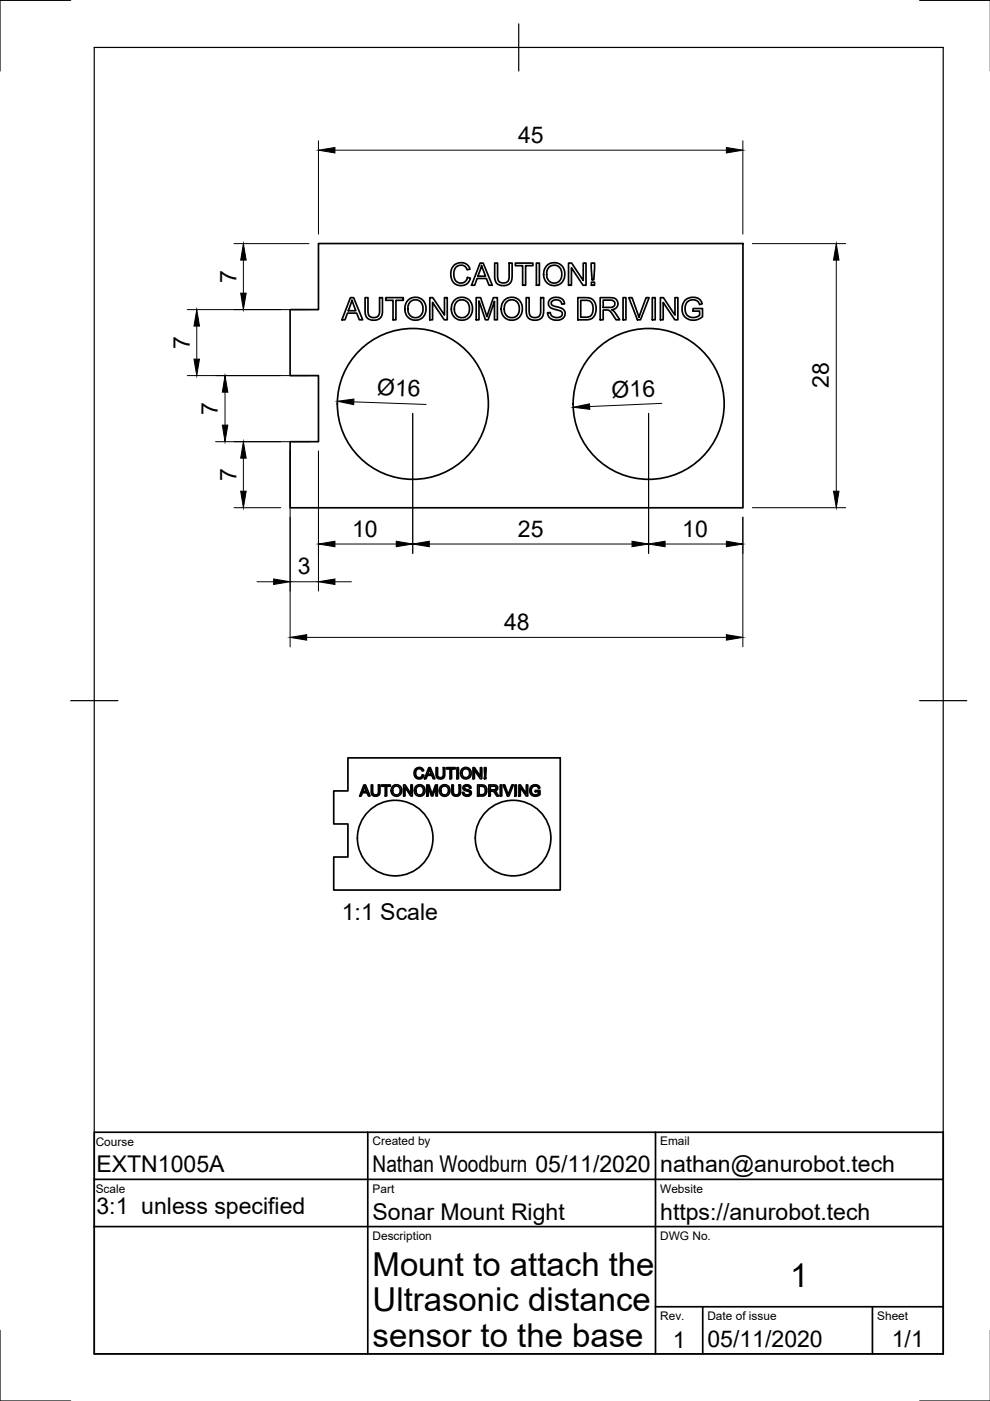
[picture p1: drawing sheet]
<svg xmlns="http://www.w3.org/2000/svg" width="210mm" height="297mm" viewBox="0 0 210 297" stroke-linecap="round" stroke-linejoin="round" font-family="sans-serif">
<!-- layer: Visible -->
<g fill="none" stroke="#000" stroke-width=".36">
<path d="M67.5 51.6h90v56.1h-96v-14.1h6v-14h-6v-14h6zM96.1 56.4l.3-.3a2.03 2.03 0 0 1 3.3 1l-.7 .1-.3-.6a1.46 1.46 0 0 0-2.3 .6 2.04 2.04 0 0 0 .9 2.8h.1a1.4 1.4 0 0 0 1.7-1.2l.6 .2-.1 .3a2.14 2.14 0 0 1-2.6 1.1 2.14 2.14 0 0 1-1.4-2.5l.1-.7zM101.8 55.8h.6l2 4.7h-.7l-.6-1.5h-1.9l-.6 1.5h-.6zM102.1 56.3l.8 2.3h-1.6zM104.9 55.8h.6v2.9a1.23 1.23 0 0 0 1.4 1.3 1.23 1.23 0 0 0 1-1.5v-2.7h.7l-.1 3.3a1.85 1.85 0 0 1-2.1 1.5 1.85 1.85 0 0 1-1.5-2.1zM109.3 55.8h3.7v.5h-1.6v4.2h-.6v-4.2h-1.5zM113.7 55.8h.7v4.7h-.7zM115.9 56.4l.3-.3a2.33 2.33 0 0 1 2.8 .2 2.33 2.33 0 0 1 .6 2.8 2.29 2.29 0 0 1-3 1.3 2.29 2.29 0 0 1-1.3-3zM116.4 56.7a1.69 1.69 0 0 1 2.1-.2 1.69 1.69 0 0 1 .6 2 1.63 1.63 0 0 1-2 1.5 1.63 1.63 0 0 1-1.2-2.1l.1-.6zM120.5 55.8h.7l2.5 3.7v-3.7h.5v4.7h-.6l-2.4-3.7v3.7h-.7zM125.3 55.8h.8l-.2 3.5h-.4zM125.4 59.8h.6v.7h-.6z"/>
<path d="M74.3 63.1h.7l1.9 4.7h-.7l-.6-1.4h-1.9l-.5 1.4h-.7zM74.6 63.6l.8 2.3h-1.5zM77.4 63.1h.6v2.7a1.26 1.26 0 0 0 .8 1.5 1.26 1.26 0 0 0 1.6-.6l.1-3.6h.6l-.1 3.4a1.88 1.88 0 0 1-1.6 1.4 1.88 1.88 0 0 1-1.9-1l-.1-.6zM81.8 63.1h3.7v.6h-1.6v4.1h-.6v-4.1h-1.5zM86.5 63.7l.8-.6a2.4 2.4 0 0 1 3 2.3 2.4 2.4 0 0 1-2.9 2.4l-.2-.1a2.6 2.6 0 0 1-.7-4zM87 64a1.68 1.68 0 0 1 2-.1 1.68 1.68 0 0 1 .7 2 1.63 1.63 0 0 1-2 1.4 1.63 1.63 0 0 1-1.2-2.1l.1-.5zM91.1 63.1h.7l2.4 3.7v-3.7h.6v4.7h-.6l-2.5-3.7v3.7h-.6zM96.3 63.7l.9-.6a2.44 2.44 0 0 1 2.9 1.7 2.44 2.44 0 0 1-1.5 3l-.3 .1a2.37 2.37 0 0 1-2.4-3.5zM96.8 64a1.68 1.68 0 0 1 2.1-.1 1.68 1.68 0 0 1 .6 2 1.63 1.63 0 0 1-1.9 1.4 1.63 1.63 0 0 1-1.3-2.1l.1-.6zM101 63.1h.9l1.3 4 1.4-4h.9v4.7h-.7v-3.9l-1.3 3.9h-.6l-1.3-4v4h-.6zM106.9 63.7l.8-.6a2.44 2.44 0 0 1 3 1.7 2.44 2.44 0 0 1-1.5 3l-.3 .1a2.37 2.37 0 0 1-2.5-3.5zM107.4 64a1.68 1.68 0 0 1 2.1-.1 1.68 1.68 0 0 1 .6 2 1.63 1.63 0 0 1-2 1.4 1.63 1.63 0 0 1-1.2-2.1l.1-.5z"/>
<path d="M111.6 63.1h.6v2.7a1.27 1.27 0 0 0 .7 1.5 1.27 1.27 0 0 0 1.6-.5l.1-.6v-3.1h.7l-.1 3.3a1.85 1.85 0 0 1-2.1 1.5 1.85 1.85 0 0 1-1.5-2.1zM116.6 63.5l.9-.4h1.1a1.4 1.4 0 0 1 1.1 1.3l-.6 .1a1.17 1.17 0 0 0-1.1-.9 1.17 1.17 0 0 0-1.1 .7 .96 .96 0 0 0 1.1 .7 1.93 1.93 0 0 1 1.8 1v.2a1.67 1.67 0 0 1-2.4 1.6h-.1a1.51 1.51 0 0 1-1.2-1.5h.6a1.38 1.38 0 0 0 1.1 1 1.38 1.38 0 0 0 1.4-.7v-.2a1.33 1.33 0 0 0-1.4-.8 1.59 1.59 0 0 1-1.5-1v-.5zM122.5 63.1h1.8a2.03 2.03 0 0 1 2.1 2.3 2.02 2.02 0 0 1-2.2 2.4h-1.7zM123.1 63.7h1a1.52 1.52 0 0 1 1.7 2 1.45 1.45 0 0 1-1.7 1.6h-1zM127.3 63.1h2a1.43 1.43 0 0 1 1.5 .5l.2 .5a1.28 1.28 0 0 1-1.3 1.6l.6 .5 1.1 1.6h-.8l-.6-1a1.44 1.44 0 0 0-1.4-1.1h-.7v2.1h-.6zM127.9 63.6l2 .1a.73 .73 0 0 1 .5 .7 .73 .73 0 0 1-.5 .7l-2 .1zM132.1 63.1h.6v4.7h-.6zM133.3 63.1h.7l1.5 4.2 1.5-4.2h.6l-1.8 4.7h-.7zM138.3 63.1h.6v4.7h-.6zM140 63.1h.7l2.4 3.7v-3.7h.6v4.7h-.6l-2.5-3.7v3.7h-.6zM145.2 63.7l.2-.2a2.15 2.15 0 0 1 3.5 .9l-.6 .2a1.59 1.59 0 0 0-1.8-1 1.59 1.59 0 0 0-1.3 1.7l.2 .9a1.82 1.82 0 0 0 2.9 .7v-.9h-1.3v-.6h1.9v1.8l-.9 .5-.6 .2a2.48 2.48 0 0 1-2.6-1.3 2.48 2.48 0 0 1 .4-2.9zM73.8 160.7h45v28h-48v-7h3v-7h-3v-7h3z"/>
<path d="M77.2 166.4h.3l1 2.4h-.4l-.3-.7h-1l-.2 .7h-.3zM77.3 166.7l.4 1.1h-.8zM78.7 166.4h.3v1.4a.63 .63 0 0 0 .6 .7 .63 .63 0 0 0 .6-.7v-1.4h.4v1.4a.93 .93 0 0 1-1 1 .93 .93 0 0 1-.9-1zM80.9 166.4h1.9v.3h-.8v2.1h-.3v-2.1h-.8zM83.2 166.7a1.17 1.17 0 0 1 1.7 .1 1.17 1.17 0 0 1-.2 1.7 1.17 1.17 0 0 1-1.6-.3l-.1-.9zM83.5 166.9l.3-.2a.9 .9 0 0 1 1.1 1.1 .9 .9 0 0 1-1.5 .4l-.2-.8zM85.6 166.4h.3l1.2 1.9v-1.9h.3v2.4h-.3l-1.2-1.9v1.9h-.3zM88.1 163.1l.4-.3a.96 .96 0 0 1 1.3 .6l-.3 .1a.77 .77 0 0 0-1-.4 .77 .77 0 0 0-.4 1 .72 .72 0 0 0 .7 .8 .72 .72 0 0 0 .8-.6l.3 .1-.2 .4a1.15 1.15 0 0 1-1.6 .1 1.15 1.15 0 0 1-.2-1.5zM88.2 166.7a1.16 1.16 0 0 1 1.6 .1 1.16 1.16 0 0 1-.1 1.6 1.16 1.16 0 0 1-1.6 0 1.37 1.37 0 0 1 .1-1.7zM88.4 166.9l.3-.2a.9 .9 0 0 1 1.1 1 .9 .9 0 0 1-1.4 .6l-.2-.5v-.4zM90.5 166.4h.5l.6 2 .7-2h.4v2.4h-.3v-2l-.6 2h-.3l-.7-2v2h-.3zM90.9 162.8h.3l1 2.3h-.4l-.2-.7h-1l-.3 .7h-.3z"/>
<path d="M91.1 163l.4 1.1h-.8zM92.5 162.8h.3v1.3a.63 .63 0 0 0 .6 .8 .63 .63 0 0 0 .6-.8v-1.3h.3v1.3a.93 .93 0 0 1-.9 1 .93 .93 0 0 1-.9-1zM93.5 166.7a1.16 1.16 0 0 1 1.6 .1 1.16 1.16 0 0 1-.1 1.6 1.16 1.16 0 0 1-1.6 0 1.37 1.37 0 0 1 .1-1.7zM93.7 166.9l.3-.2a.9 .9 0 0 1 1.1 1 .9 .9 0 0 1-1.4 .6l-.2-.5v-.4zM94.7 162.8h1.8v.2h-.8v2.1h-.3v-2.1h-.7zM95.8 166.4h.3v1.4a.63 .63 0 0 0 .6 .7 .63 .63 0 0 0 .6-.7v-1.4h.3v1.4a.93 .93 0 0 1-.9 1 .93 .93 0 0 1-.9-1zM96.9 162.8h.3v2.3h-.3zM98 163.1a1.16 1.16 0 0 1 1.7 .1 1.16 1.16 0 0 1-.3 1.7 1.16 1.16 0 0 1-1.7-.5v-.8zM98.2 163.2l.3-.2a.92 .92 0 0 1 1.1 .9 .92 .92 0 0 1-1.2 .9l-.4-.6v-.6zM98.3 166.6l.5-.2a.85 .85 0 0 1 1.1 .7h-.3a.53 .53 0 0 0-.6-.5 .53 .53 0 0 0-.5 .6l.3 .1a.94 .94 0 0 1 1.1 1 .99 .99 0 0 1-1 .5 .99 .99 0 0 1-.8-.8h.3v.3l.4 .2 .7-.1 .1-.2v-.3l-.7-.2a.66 .66 0 0 1-.7-.3 .66 .66 0 0 1 .1-.8zM100.3 162.8h.3l1.3 1.8v-1.8h.3v2.3h-.4l-1.2-1.8v1.8h-.3zM101.3 166.4h.8a1.18 1.18 0 0 1 1.1 1.2 1.18 1.18 0 0 1-1.1 1.2h-.8z"/>
<path d="M101.6 166.7h.5a.9 .9 0 0 1 .8 .9 .9 .9 0 0 1-.8 .9h-.5zM102.7 162.8h.4l-.1 1.7h-.2zM102.7 164.8h.3v.3h-.3zM103.7 166.4h1a.66 .66 0 0 1 .8 .6 .66 .66 0 0 1-.6 .7l.8 1.1h-.4l-.5-.8-.3-.3h-.6v1.1h-.2zM103.9 166.7h.8a.41 .41 0 0 1 .5 .4 .41 .41 0 0 1-.6 .4h-.7zM106.1 166.4h.3v2.4h-.3zM106.7 166.4h.3l.8 2.1 .7-2.1h.3l-.9 2.4h-.3zM109.2 166.4h.3v2.4h-.3zM110 166.4h.3l1.3 1.9v-1.9h.3v2.4h-.3l-1.3-1.9v1.9h-.3zM112.6 166.7l.7-.3a.92 .92 0 0 1 1.2 .7l-.3 .1-.3-.5h-.5a.95 .95 0 0 0-.7 1.3 .95 .95 0 0 0 1.5 .3v-.4h-.7v-.3h1v.9a1.27 1.27 0 0 1-1.8 0 1.27 1.27 0 0 1-.1-1.8z"/>
<circle cx="87.5" cy="85.6" r="16"/>
<circle cx="137.5" cy="85.6" r="16"/>
<circle cx="83.8" cy="177.7" r="8"/>
<circle cx="108.8" cy="177.7" r="8"/>
</g>
<!-- layer: Border -->
<path d="M15 .1h-15v15M20 10.1h180v276.9h-180zM110 5.1v10M195 .1h15M15 148.6h10M195 148.6h10M0 282.1v14.9h15M195 297h15" fill="none" stroke="#000" stroke-width=".25"/>
<!-- layer: TitleBlock -->
<path d="M20 240.1h180v46.9h-180zM20 250h180M78 240.1v46.9M139 240.1v46.9M20 260.1h180M139 277.1h61M149 277.1v9.9M185 277.1v9.9" fill="none" stroke="#000" stroke-width=".36"/>
<!-- layer: Dimensions -->
<g fill="none" stroke="#000" stroke-width=".21">
<path d="M67.5 29.9v19.7M71 31.8h83M157.5 29.9v19.7M49.6 51.7h15.9M51.6 55.1v7.1M159.5 51.7h19.8M177.3 55.1v49M39.7 65.6h25.8M39.7 79.6h25.8M41.7 69.1v7M45.7 93.6h19.8M47.7 83.1v7"/>
<path d="M51.6 97.1v7M61.5 95.6v41.5M67.5 95.6v29.7M75 85.2l15.3 .6M87.5 87.6v29.7M137.5 87.6v29.7M140.3 85.5l-15.3 .7M49.6 107.6h9.9M71 115.3h13M91 115.3h43M141 115.3h13M157.5 109.7v27.4"/>
<path d="M159.5 107.6h19.8M54.5 123.3h3.5M61.5 123.3h6M65 135.1h89M71 123.3h3.5"/>
</g>
<g fill="#000" stroke="#000" stroke-width=".21">
<path d="M67.5 31.8l3.5-.5v1.1zM154 31.3l3.5 .5-3.5 .6zM51.6 51.7l.6 3.4h-1.2zM177.3 51.7l.6 3.4h-1.2zM41.7 65.6l.6 3.5h-1.2zM41.1 76.1h1.2l-.6 3.5zM51 62.2h1.2l-.6 3.4zM47.7 79.6l.6 3.5h-1.2zM47.1 90.1h1.2l-.6 3.5zM51.6 93.6l.6 3.5h-1.2zM71.5 85.1l3.5-.5v1.2zM121.5 86.3l3.5-.7 .1 1.2z"/>
<path d="M51 104.1h1.2l-.6 3.5zM67.5 115.3l3.5-.5v1.1zM84 114.8l3.5 .5-3.5 .6zM87.5 115.3l3.5-.5v1.1zM134 114.8l3.5 .5-3.5 .6zM137.5 115.3l3.5-.5v1.1zM154 114.8l3.5 .5-3.5 .6zM176.7 104.1h1.2l-.6 3.5zM58 122.8l3.5 .5-3.5 .6zM61.5 135.1l3.5-.5v1.1zM67.5 123.3l3.5-.5v1.1zM154 134.6l3.5 .5-3.5 .6z"/>
</g>
<g font-size="7">
<text x="79" y="270.6">Mount to attach the</text>
<text x="167.5" y="273">1</text>
<text x="79" y="278.1">Ultrasonic distance</text>
<text x="79" y="285.5">sensor to the base</text>
</g>
<g font-size="4.9">
<text x="109.9" y="30.3">45</text>
<text x="50.1" y="60" transform="rotate(-90 50.1 60)">7</text>
<text x="40.2" y="74" transform="rotate(-90 40.2 74)">7</text>
<text x="79.9" y="83.7" transform="rotate(2 79.9 83.7)">Ø16</text>
<text x="175.7" y="82.3" transform="rotate(-90 175.7 82.3)">28</text>
<text x="46.2" y="88" transform="rotate(-90 46.2 88)">7</text>
<text x="129.8" y="84.4" transform="rotate(-2 129.8 84.4)">Ø16</text>
<text x="50.1" y="102" transform="rotate(-90 50.1 102)">7</text>
<text x="74.7" y="113.8">10</text>
<text x="109.8" y="113.8">25</text>
<text x="144.7" y="113.8">10</text>
<text x="63.2" y="121.8">3</text>
<text x="106.9" y="133.6">48</text>
<text x="72.5" y="195">1:1 Scale</text>
<text x="20.4" y="248.5">EXTN1005A</text>
<text x="79" y="248.5">Nathan Woodburn 05/11/2020</text>
<text x="140" y="248.5">nathan@anurobot.tech</text>
<text x="20.4" y="257.5">3:1 unless specified</text>
<text x="79" y="258.6">Sonar Mount Right</text>
<text x="140" y="258.6">https://anurobot.tech</text>
<text x="142.6" y="285.7">1</text>
<text x="150" y="285.5">05/11/2020</text>
<text x="189.1" y="285.7">1/1</text>
</g>
<g font-size="2.5">
<text x="20.3" y="243">Course</text>
<text x="79" y="242.9">Created by</text>
<text x="140" y="242.9">Email</text>
<text x="20.3" y="253">Scale</text>
<text x="79" y="252.8">Part</text>
<text x="140" y="252.8">Website</text>
<text x="79" y="262.9">Description</text>
<text x="140" y="262.9">DWG No.</text>
<text x="140" y="279.9">Rev.</text>
<text x="150" y="279.9">Date of issue</text>
<text x="186" y="279.9">Sheet</text>
</g>
</svg>
